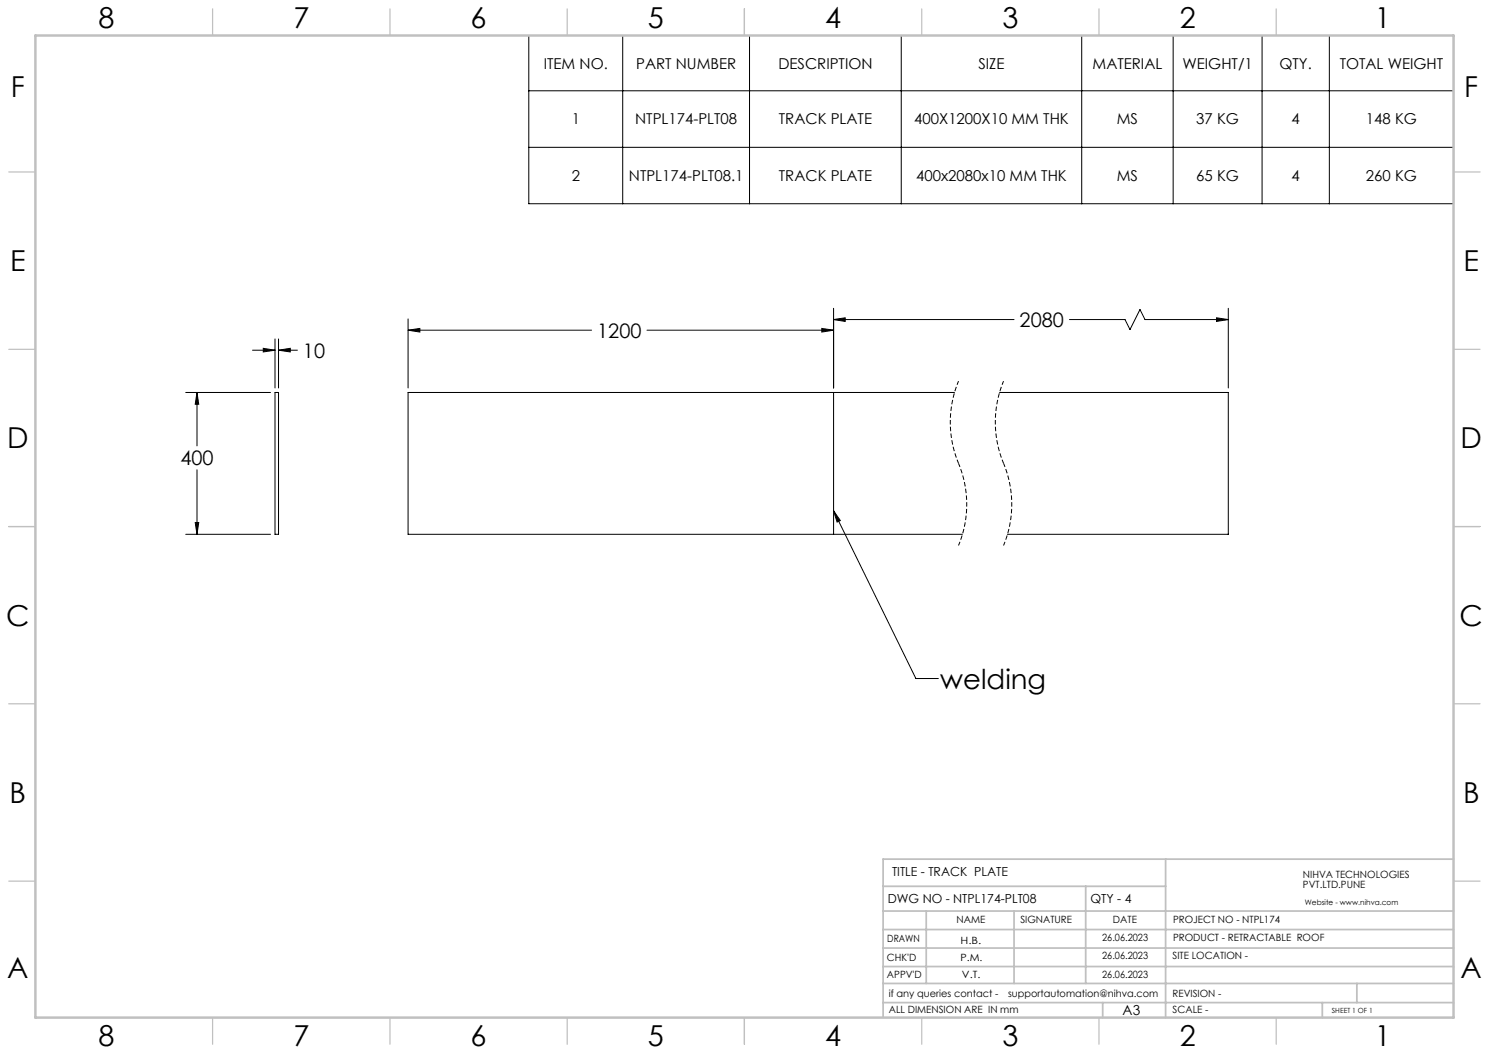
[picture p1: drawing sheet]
<svg xmlns="http://www.w3.org/2000/svg" width="420mm" height="297mm" viewBox="0 0 420 297" stroke-linecap="round" stroke-linejoin="round" font-family="sans-serif">
<g fill="none" stroke="#000" stroke-width=".28">
<path d="M149.2 10h260.8v47.5h-260.8zM175.6 10v47.5M211.4 10v47.5M254.2 10v47.5M305.1 10v47.5M330.9 10v47.5M356 10v47.5M375 10v47.5M149.2 25.6h260.8M149.2 41.6h260.8M71.2 98.8h6.4M74.3 98.2l3.3 .6-3.3 .5z"/>
<path d="M77.6 95.6v13.8M78.6 98.8l3.3-.6v1.1zM78.6 95.6v13.8M78.6 98.8h5.3M115.1 93.1l3.3-.5v1.1zM115.1 90v19.4M115.1 93.1h51.8M182.5 93.1h52.6M231.8 92.6l3.3 .5-3.3 .6zM235.1 90.1l3.3-.5v1.1zM235.1 87v22.4M235.1 90.1h50.9"/>
<path d="M301.7 90.1h15.6l1.4 2.9 2.9-5.7 1.4 2.8h23.5M343.1 89.6l3.4 .5-3.4 .6zM346.5 87v22.4M52.4 110.7h23.9M55.6 110.7l.5 3.3h-1zM55.6 110.7v15.1M77.6 110.7h1v40h-1zM235.1 110.7v40M269.2 110.7h-154.1v40h156.4M281.9 110.7h64.6v40h-62.3M55.6 132.5v18.2M52.4 150.7h23.9"/>
<path d="M55.1 147.4h1l-.5 3.3zM235.1 144.1l23.2 47.3h6.4M235.1 144.1l1.9 2.7-.9 .4z"/>
</g>
<path d="M270.4 107.5a30.1 30.1 0 0 0 0 23.2M283.1 107.5a30.1 30.1 0 0 0 0 23.2M270.4 130.7a30.1 30.1 0 0 1 0 23.2M283.1 130.7a30.1 30.1 0 0 1 0 23.2" fill="none" stroke="#000" stroke-width=".28" stroke-dasharray="1.3 .6" stroke-dashoffset=".2" stroke-linecap="butt"/>
<g fill="none" stroke="#c0c0c0" stroke-width=".35">
<path d="M60 2.5v7.5M110 2.5v7.5M160 2.5v7.5M210 2.5v7.5M260 2.5v7.5M310 2.5v7.5M360 2.5v7.5M2.5 48.5h7.5M410 48.5h7.5M2.5 98.5h7.5M410 98.5h7.5M2.5 148.5h7.5"/>
<path d="M410 148.5h7.5M2.5 198.5h7.5M410 198.5h7.5M2.5 248.5h7.5M410 248.5h7.5M60 287v7.5M110 287v7.5M160 287v7.5M210 287v7.5M260 287v7.5M310 287v7.5M360 287v7.5"/>
</g>
<g fill="none" stroke="#c0c0c0" stroke-width=".5">
<path d="M249.1 257h160.9M249.1 250h79.7M261.3 257v20.4M286 257v20.4M306.2 250v27.4M328.8 242.3v44.7M410 242.3h-160.9v44.7M249.1 272.6h160.9M249.1 267.4h160.9M249.1 262.2h160.9M249.1 277.4h160.9M382.7 277.4v5.4"/>
<path d="M249.1 282.8h160.9M311 282.8v4.2M373 282.8v4.2"/>
</g>
<path d="M10 10h400v277h-400z" fill="none" stroke="#c0c0c0" stroke-width=".7"/>
<g fill="#000">
<path d="M235.1 144.1l1.9 2.7-.9 .4z"/>
<path d="M115.1 93.1l3.3-.5v1.1zM231.8 92.6l3.3 .5-3.3 .6zM235.1 90.1l3.3-.5v1.1zM343.1 89.6l3.4 .5-3.4 .6zM55.6 110.7l.5 3.3h-1zM55.1 147.4h1l-.5 3.3zM74.3 98.2l3.3 .6-3.3 .5zM78.6 98.8l3.3-.6v1.1z"/>
</g>
<g font-size="8.1">
<text x="27.8" y="8">8</text>
<text x="82.8" y="8">7</text>
<text x="132.8" y="8">6</text>
<text x="182.8" y="8">5</text>
<text x="232.8" y="8">4</text>
<text x="282.8" y="8">3</text>
<text x="332.8" y="8">2</text>
<text x="387.8" y="8">1</text>
<text x="3" y="27.2">F</text>
<text x="413" y="27.2">F</text>
<text x="2.8" y="76.5">E</text>
<text x="412.8" y="76.5">E</text>
<text x="2" y="126.5">D</text>
<text x="412" y="126.5">D</text>
<text x="1.7" y="176.5">C</text>
<text x="411.7" y="176.5">C</text>
<text x="2.7" y="226.5">B</text>
<text x="412.7" y="226.5">B</text>
<text x="2" y="275.7">A</text>
<text x="412" y="275.7">A</text>
<text x="27.8" y="295">8</text>
<text x="82.8" y="295">7</text>
<text x="132.8" y="295">6</text>
<text x="182.8" y="295">5</text>
<text x="232.8" y="295">4</text>
<text x="282.8" y="295">3</text>
<text x="332.8" y="295">2</text>
<text x="387.8" y="295">1</text>
</g>
<text font-size="7.8" x="265.2" y="194.4">welding</text>
<g font-size="5.6">
<text x="168.5" y="95.3">1200</text>
<text x="287.6" y="92.3">2080</text>
<text x="85.5" y="100.9">10</text>
<text x="50.9" y="131.2">400</text>
</g>
<g font-size="4.2">
<text x="153.4" y="19.3">ITEM NO.</text>
<text x="179.4" y="19.3">PART NUMBER</text>
<text x="219.6" y="19.3">DESCRIPTION</text>
<text x="276" y="19.3">SIZE</text>
<text x="308.2" y="19.3">MATERIAL</text>
<text x="333.5" y="19.3">WEIGHT/1</text>
<text x="360.9" y="19.3">QTY.</text>
<text x="377.9" y="19.3">TOTAL WEIGHT</text>
<text x="161.3" y="35.1">1</text>
<text x="179.2" y="35.1">NTPL174-PLT08</text>
<text x="219.7" y="35.1">TRACK PLATE</text>
<text x="257.9" y="35.1">400X1200X10 MM THK</text>
<text x="315" y="35.1">MS</text>
<text x="337.4" y="35.1">37 KG</text>
<text x="364.3" y="35.1">4</text>
<text x="385.3" y="35.1">148 KG</text>
<text x="161.3" y="51">2</text>
<text x="177.4" y="51">NTPL174-PLT08.1</text>
<text x="219.7" y="51">TRACK PLATE</text>
<text x="258.4" y="51">400x2080x10 MM THK</text>
<text x="315" y="51">MS</text>
<text x="337.4" y="51">65 KG</text>
<text x="364.3" y="51">4</text>
<text x="385.3" y="51">260 KG</text>
</g>
<text font-size="3.9" x="316.7" y="286.4">A3</text>
<g font-size="3.5">
<text x="251.6" y="247.2">TITLE - TRACK PLATE</text>
<text x="250.4" y="254.8">DWG NO - NTPL174-PLT08</text>
<text x="307.6" y="254.8">QTY - 4</text>
</g>
<g font-size="2.8">
<text x="367.5" y="247.7">NIHVA TECHNOLOGIES</text>
<text x="367.5" y="250.5">PVT.LTD.PUNE</text>
<text x="269.8" y="260.4">NAME</text>
<text x="287.8" y="260.4">SIGNATURE</text>
<text x="313.9" y="260.5">DATE</text>
<text x="330.9" y="260.5">PROJECT NO - NTPL174</text>
<text x="250.3" y="265.7">DRAWN</text>
<text x="270.9" y="266.1">H.B.</text>
<text x="310.9" y="265.5">26.06.2023</text>
<text x="330.9" y="265.5">PRODUCT - RETRACTABLE ROOF</text>
<text x="250.2" y="271.1">CHK'D</text>
<text x="250.2" y="275.8">APPV'D</text>
<text x="270.9" y="271.1">P.M.</text>
<text x="271.3" y="275.8">V.T.</text>
<text x="310.9" y="270.6">26.06.2023</text>
<text x="310.9" y="275.7">26.06.2023</text>
<text x="330.7" y="270.6">SITE LOCATION -</text>
<text x="250.7" y="281.1">if any queries contact -</text>
<text x="284.3" y="281.1">supportautomation@nihva.com</text>
<text x="330.7" y="281.1">REVISION -</text>
<text x="250.7" y="285.6">ALL DIMENSION ARE IN mm</text>
<text x="330.7" y="285.6">SCALE -</text>
</g>
<text font-size="2.1" x="368.1" y="255.1">Website - www.nihva.com</text>
<text font-size="2" x="375.7" y="285.6">SHEET 1 OF 1</text>
</svg>
